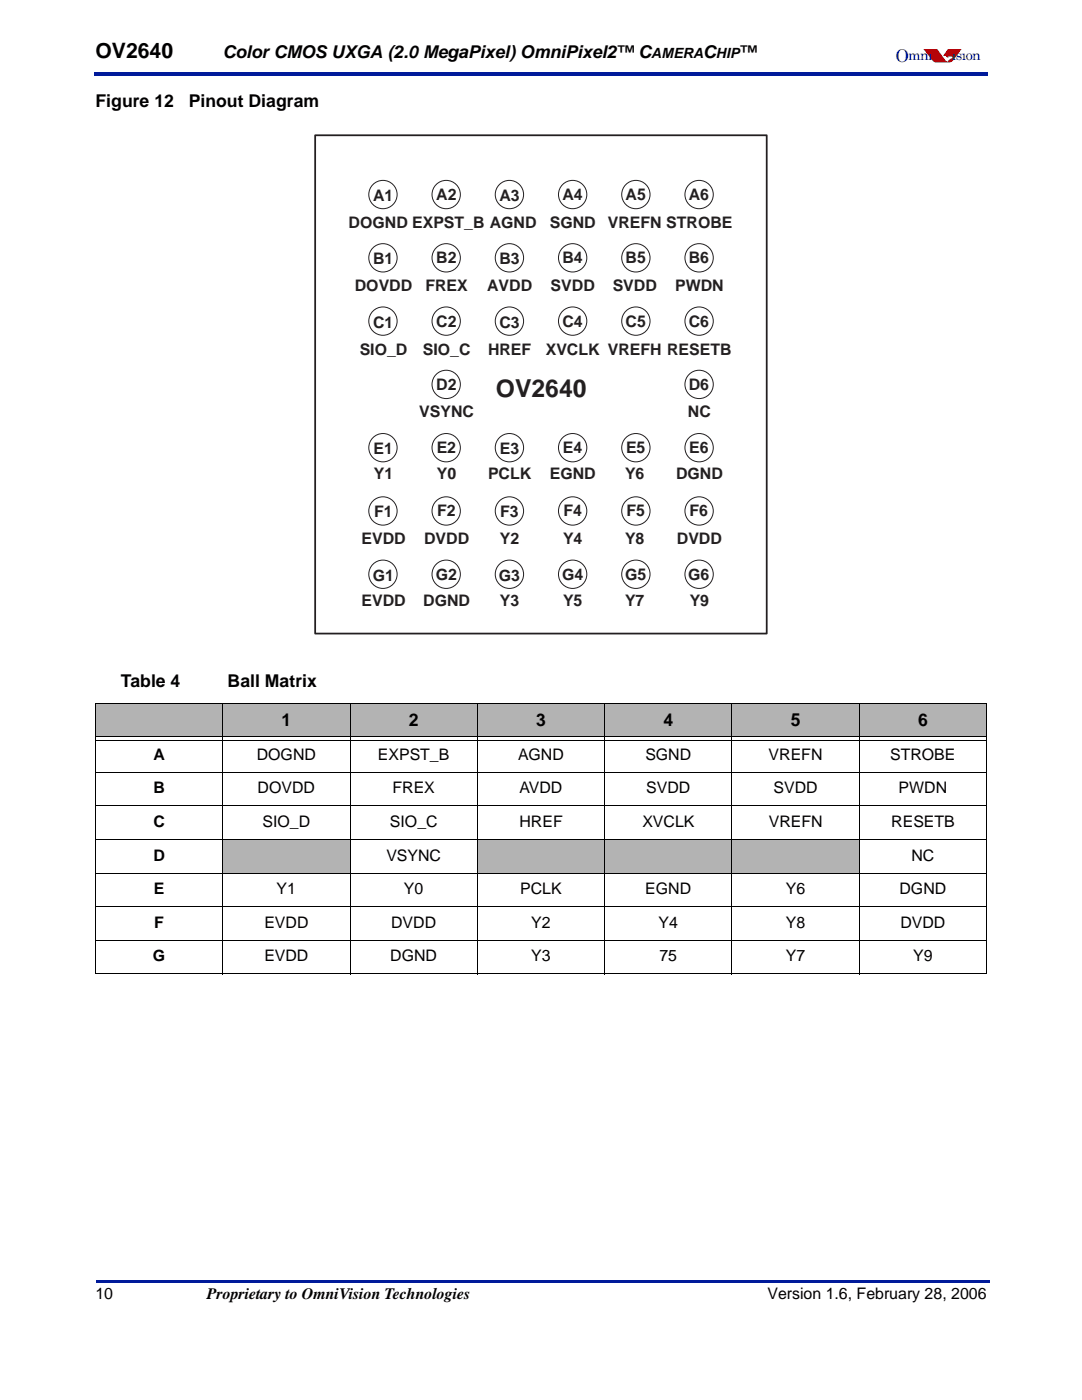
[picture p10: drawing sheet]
<svg xmlns="http://www.w3.org/2000/svg" width="216mm" height="279mm" viewBox="0 0 216 279" stroke-linecap="round" stroke-linejoin="round" font-family="sans-serif">
<g fill="#001a9a">
<path d="M18.7 14.5h.3v.7h-.3z"/>
<path d="M19 14.5h178.2v.7h-178.2z"/>
<path d="M19.1 255.4h.3v.5h-.3z"/>
<path d="M19.4 255.4h178.1v.5h-178.1z"/>
</g>
<g fill="#bf0000">
<path d="M184.3 9.8h2.7l1.2 1.6a1.43 1.43 0 0 0 .9 .9l.4-.4 .6-.2-.2-.4-1.7-.2 1-1.3h2.6l-1.7 2.3-.4 .3h-3l-.5-.2z" fill-rule="evenodd"/>
<path d="M188.9 11.2l.4 .2h-.3l-.2-.1z" fill-rule="evenodd"/>
</g>
<g fill="#bf0000">
<path d="M184.3 9.8l1.9 2.4 .5 .2h2.7l.5-.1 1.9-2.5h-2.6l-1 1.3 1.7 .1 .2 .5-.2-.1-.4 .3-.4 .5-.4-.2-1.7-2.4h-2.7h2.7l1.7 2.4 .4 .2 .1-.1a.88 .88 0 0 1 .9-.6l-.2-.5-.6 .1-.2-.2h-.9l1-1.3h2.7l-1.8 2.3-.3 .3h-3.1l-.5-.2z"/>
<path d="M188.8 11.2h.3l.2 .2-.3 .1-.1-.2 .2 .2 .2-.1v-.1l-.4-.1-.1 .1z"/>
<path d="M188.7 11.3h.2z"/>
</g>
<path d="M191.9 9.9h1v.7h-1z" fill="#fff"/>
<g fill="#bf0000">
<path d="M190 9.9h.8v.7h-.8z"/>
<path d="M185.2 9.9h.8v.7h-.8z"/>
</g>
<path d="M129.6 96.2a4.8 4.8 0 0 1 5-1.8 41.4 41.4 0 0 1 6.7 4.7l.8 .6a12.7 12.7 0 0 0 4 2.6 1.18 1.18 0 0 0 .9-1.6l-.2-1.6 .9 .7 .4 1.4a4.9 4.9 0 0 1-.7 4.2 2.3 2.3 0 0 1-3.2 .1l-.5-.3 .1 .6a13.6 13.6 0 0 1-.6 5.1 4.6 4.6 0 0 1-7.9 1 6.3 6.3 0 0 1-1.2-5.2l.7-3.3 1.1-4.1-1.2-.9a4.3 4.3 0 0 0-4-1 3.2 3.2 0 0 0-1.6 4.6l.7 .6a2.01 2.01 0 0 1 1.1 2.9 1.89 1.89 0 0 1-3.1-.1 5.8 5.8 0 0 1 0-6.8zM136.9 100l-.7 2.7a7.1 7.1 0 0 0 .3 5.6 3.6 3.6 0 0 0 4.6 1.2 5.1 5.1 0 0 0 1.6-4.2v-.9z" fill="#fcc"/>
<g fill="#b3b3b3">
<path d="M19 140.4h25.5v6.5h-25.5z"/>
<path d="M44.4 140.4h25.5v6.5h-25.5z"/>
<path d="M69.8 140.4h25.5v6.5h-25.5z"/>
<path d="M95.2 140.4h25.5v6.5h-25.5z"/>
<path d="M120.6 140.4h25.5v6.5h-25.5z"/>
<path d="M146 140.4h25.5v6.5h-25.5z"/>
<path d="M171.4 140.4h25.5v6.5h-25.5z"/>
<path d="M44.4 167.5h25.4v6.7h-25.4z"/>
<path d="M95.2 167.5h50.8v6.7h-50.8z"/>
<path d="M146 167.5h25.4v6.7h-25.4z"/>
</g>
<g fill="none" stroke="#000" stroke-width=".2">
<path d="M19 140.4h177.9M19 154.1h177.9M19 140.5v53.7M19.1 147h177.7M19.1 147.9h177.7M44.5 140.3v54.1M69.8 140.3v54.1M95.2 140.3v54.1M120.6 140.3v54.1M146.1 140.3v54.1M171.5 140.3v54.1M196.8 140.5v53.7"/>
<path d="M19 160.8h177.9M19 167.5h177.9M19 174.2h177.9M19 180.9h177.9M19 187.6h177.9M19 194.4h177.9"/>
</g>
<path d="M62.4 26.8h91.1v99.8h-91.1z" fill="#fff"/>
<path d="M62.9 27h90.1v99.4h-90.1z" fill="none" stroke="#231f20" stroke-width=".35"/>
<g fill="none" stroke="#231f20" stroke-width=".2">
<circle cx="76.4" cy="38.8" r="2.83"/>
<circle cx="89" cy="38.8" r="2.83"/>
<circle cx="101.6" cy="38.8" r="2.83"/>
<circle cx="114.3" cy="38.8" r="2.83"/>
<circle cx="126.9" cy="38.8" r="2.83"/>
<circle cx="139.5" cy="38.8" r="2.83"/>
<circle cx="76.4" cy="51.5" r="2.83"/>
<circle cx="89" cy="51.5" r="2.83"/>
<circle cx="101.6" cy="51.5" r="2.83"/>
<circle cx="114.3" cy="51.5" r="2.83"/>
<circle cx="126.9" cy="51.5" r="2.83"/>
<circle cx="139.5" cy="51.5" r="2.83"/>
<circle cx="76.4" cy="64.1" r="2.83"/>
<circle cx="89" cy="76.7" r="2.83"/>
<circle cx="89" cy="64.1" r="2.83"/>
<circle cx="101.6" cy="64.1" r="2.83"/>
<circle cx="114.3" cy="64.1" r="2.83"/>
<circle cx="126.9" cy="64.1" r="2.83"/>
<circle cx="139.5" cy="76.7" r="2.83"/>
<circle cx="139.5" cy="64.1" r="2.83"/>
<circle cx="76.4" cy="89.3" r="2.83"/>
<circle cx="89" cy="89.3" r="2.83"/>
<circle cx="101.6" cy="89.3" r="2.83"/>
<circle cx="114.3" cy="89.3" r="2.83"/>
<circle cx="126.9" cy="89.3" r="2.83"/>
<circle cx="139.5" cy="89.3" r="2.83"/>
<circle cx="76.4" cy="114.6" r="2.83"/>
<circle cx="76.4" cy="102" r="2.83"/>
<circle cx="89" cy="114.6" r="2.83"/>
<circle cx="89" cy="102" r="2.83"/>
<circle cx="101.6" cy="114.6" r="2.83"/>
<circle cx="101.6" cy="102" r="2.83"/>
<circle cx="114.3" cy="114.6" r="2.83"/>
<circle cx="114.3" cy="102" r="2.83"/>
<circle cx="126.9" cy="114.6" r="2.83"/>
<circle cx="126.9" cy="102" r="2.83"/>
<circle cx="139.5" cy="114.6" r="2.83"/>
<circle cx="139.5" cy="102" r="2.83"/>
</g>
<text font-size="4.9" fill="#231f20" x="98.9" y="79.3">OV2640</text>
<text font-size="4.2" x="19" y="11.6">OV2640</text>
<g font-size="3.5">
<text x="44.4" y="11.6">Color CMOS UXGA (2.0 MegaPixel) OmniPixel2™ C</text>
<text x="140.3" y="11.6">C</text>
<text x="147.6" y="11.6">™</text>
<text x="19.1" y="21.4">Figure 12</text>
<text x="37.7" y="21.4">Pinout Diagram</text>
<text x="24.1" y="137.1">Table 4</text>
<text x="45.4" y="137.1">Ball Matrix</text>
<text x="56.2" y="144.8">1</text>
<text x="81.6" y="144.8">2</text>
<text x="107" y="144.8">3</text>
<text x="132.4" y="144.8">4</text>
<text x="157.8" y="144.8">5</text>
<text x="183.2" y="144.8">6</text>
</g>
<text font-size="3.5" fill="#001a9a" x="178.7" y="12.3">O</text>
<g font-size="3.2" fill="#231f20">
<text x="74.5" y="40">A1</text>
<text x="87" y="39.8">A2</text>
<text x="99.6" y="40">A3</text>
<text x="112.2" y="39.8">A4</text>
<text x="124.8" y="39.8">A5</text>
<text x="137.4" y="39.8">A6</text>
<text x="69.6" y="45.6">DOGND EXPST_B AGND</text>
<text x="109.7" y="45.6">SGND</text>
<text x="121.3" y="45.6">VREFN STROBE</text>
<text x="74.5" y="52.7">B1</text>
<text x="87" y="52.5">B2</text>
<text x="99.6" y="52.7">B3</text>
<text x="112.2" y="52.5">B4</text>
<text x="124.8" y="52.5">B5</text>
<text x="137.4" y="52.5">B6</text>
<text x="70.8" y="58.1">DOVDD</text>
<text x="84.9" y="58.1">FREX</text>
<text x="97.2" y="58.1">AVDD</text>
<text x="109.9" y="58.1">SVDD</text>
<text x="122.3" y="58.1">SVDD</text>
<text x="134.7" y="58.1">PWDN</text>
<text x="74.5" y="65.4">C1</text>
<text x="87.1" y="65.2">C2</text>
<text x="99.6" y="65.4">C3</text>
<text x="112.2" y="65.2">C4</text>
<text x="124.8" y="65.2">C5</text>
<text x="137.4" y="65.2">C6</text>
<text x="71.8" y="70.9">SIO_D</text>
<text x="84.4" y="70.9">SIO_C</text>
<text x="97.4" y="70.9">HREF</text>
<text x="108.9" y="70.9">XVCLK VREFH RESETB</text>
<text x="87.1" y="77.8">D2</text>
<text x="137.4" y="77.8">D6</text>
<text x="83.6" y="83.1">VSYNC</text>
<text x="137.3" y="83.1">NC</text>
<text x="74.5" y="90.6">E1</text>
<text x="74.6" y="95.6">Y1</text>
<text x="87.1" y="90.4">E2</text>
<text x="87.2" y="95.6">Y0</text>
<text x="97.4" y="95.6">PCLK</text>
<text x="99.7" y="90.6">E3</text>
<text x="109.7" y="95.6">EGND</text>
<text x="112.3" y="90.4">E4</text>
<text x="124.7" y="95.6">Y6</text>
<text x="124.9" y="90.4">E5</text>
<text x="134.9" y="95.6">DGND</text>
<text x="137.5" y="90.4">E6</text>
<text x="74.6" y="103.2">F1</text>
<text x="87.2" y="103">F2</text>
<text x="99.8" y="103.2">F3</text>
<text x="112.4" y="103">F4</text>
<text x="125" y="103">F5</text>
<text x="137.6" y="103">F6</text>
<text x="72.1" y="108.5">EVDD</text>
<text x="84.6" y="108.5">DVDD</text>
<text x="99.8" y="108.5">Y2</text>
<text x="112.3" y="108.5">Y4</text>
<text x="124.7" y="108.5">Y8</text>
<text x="135.1" y="108.5">DVDD</text>
<text x="74.4" y="115.9">G1</text>
<text x="87" y="115.7">G2</text>
<text x="99.6" y="115.9">G3</text>
<text x="112.2" y="115.7">G4</text>
<text x="124.7" y="115.7">G5</text>
<text x="137.3" y="115.7">G6</text>
<text x="72.1" y="121">EVDD</text>
<text x="84.4" y="121">DGND</text>
<text x="99.8" y="121">Y3</text>
<text x="112.3" y="121">Y5</text>
<text x="124.7" y="121">Y7</text>
<text x="137.6" y="121">Y9</text>
</g>
<g font-size="3.2">
<text x="30.6" y="151.7">A</text>
<text x="51.2" y="151.7">DOGND</text>
<text x="75.4" y="151.7">EXPST_B</text>
<text x="103.4" y="151.7">AGND</text>
<text x="128.8" y="151.7">SGND</text>
<text x="153.4" y="151.7">VREFN</text>
<text x="177.6" y="151.7">STROBE</text>
<text x="30.6" y="158.3">B</text>
<text x="51.4" y="158.3">DOVDD</text>
<text x="78.3" y="158.3">FREX</text>
<text x="103.7" y="158.3">AVDD</text>
<text x="128.9" y="158.3">SVDD</text>
<text x="154.3" y="158.3">SVDD</text>
<text x="179.3" y="158.3">PWDN</text>
<text x="30.6" y="165.1">C</text>
<text x="52.4" y="165.1">SIO_D</text>
<text x="77.8" y="165.1">SIO_C</text>
<text x="103.6" y="165.1">HREF</text>
<text x="128.2" y="165.1">XVCLK</text>
<text x="153.4" y="165.1">VREFN</text>
<text x="177.8" y="165.1">RESETB</text>
<text x="30.6" y="171.8">D</text>
<text x="77.1" y="171.8">VSYNC</text>
<text x="181.9" y="171.8">NC</text>
<text x="30.7" y="178.5">E</text>
<text x="55.2" y="178.5">Y1</text>
<text x="80.6" y="178.5">Y0</text>
<text x="103.8" y="178.5">PCLK</text>
<text x="128.8" y="178.5">EGND</text>
<text x="156.8" y="178.5">Y6</text>
<text x="179.5" y="178.5">DGND</text>
<text x="30.8" y="185.2">F</text>
<text x="52.7" y="185.2">EVDD</text>
<text x="78.1" y="185.2">DVDD</text>
<text x="106" y="185.2">Y2</text>
<text x="131.4" y="185.2">Y4</text>
<text x="156.8" y="185.2">Y8</text>
<text x="179.7" y="185.2">DVDD</text>
<text x="30.5" y="191.9">G</text>
<text x="52.7" y="191.9">EVDD</text>
<text x="77.9" y="191.9">DGND</text>
<text x="106" y="191.9">Y3</text>
<text x="131.6" y="191.9">75</text>
<text x="156.8" y="191.9">Y7</text>
<text x="182.2" y="191.9">Y9</text>
<text x="19" y="259.3">10</text>
<text x="41.3" y="259.3">Proprietary to OmniVision Technologies</text>
<text x="153.1" y="259.3">Version 1.6, February 28, 2006</text>
</g>
<g font-size="2.8">
<text x="130" y="11.6">AMERA</text>
<text x="142.9" y="11.6">HIP</text>
</g>
<g font-size="2.8" fill="#001a9a">
<text x="181.2" y="12">mni</text>
<text x="189.9" y="12">ision</text>
</g>
</svg>
